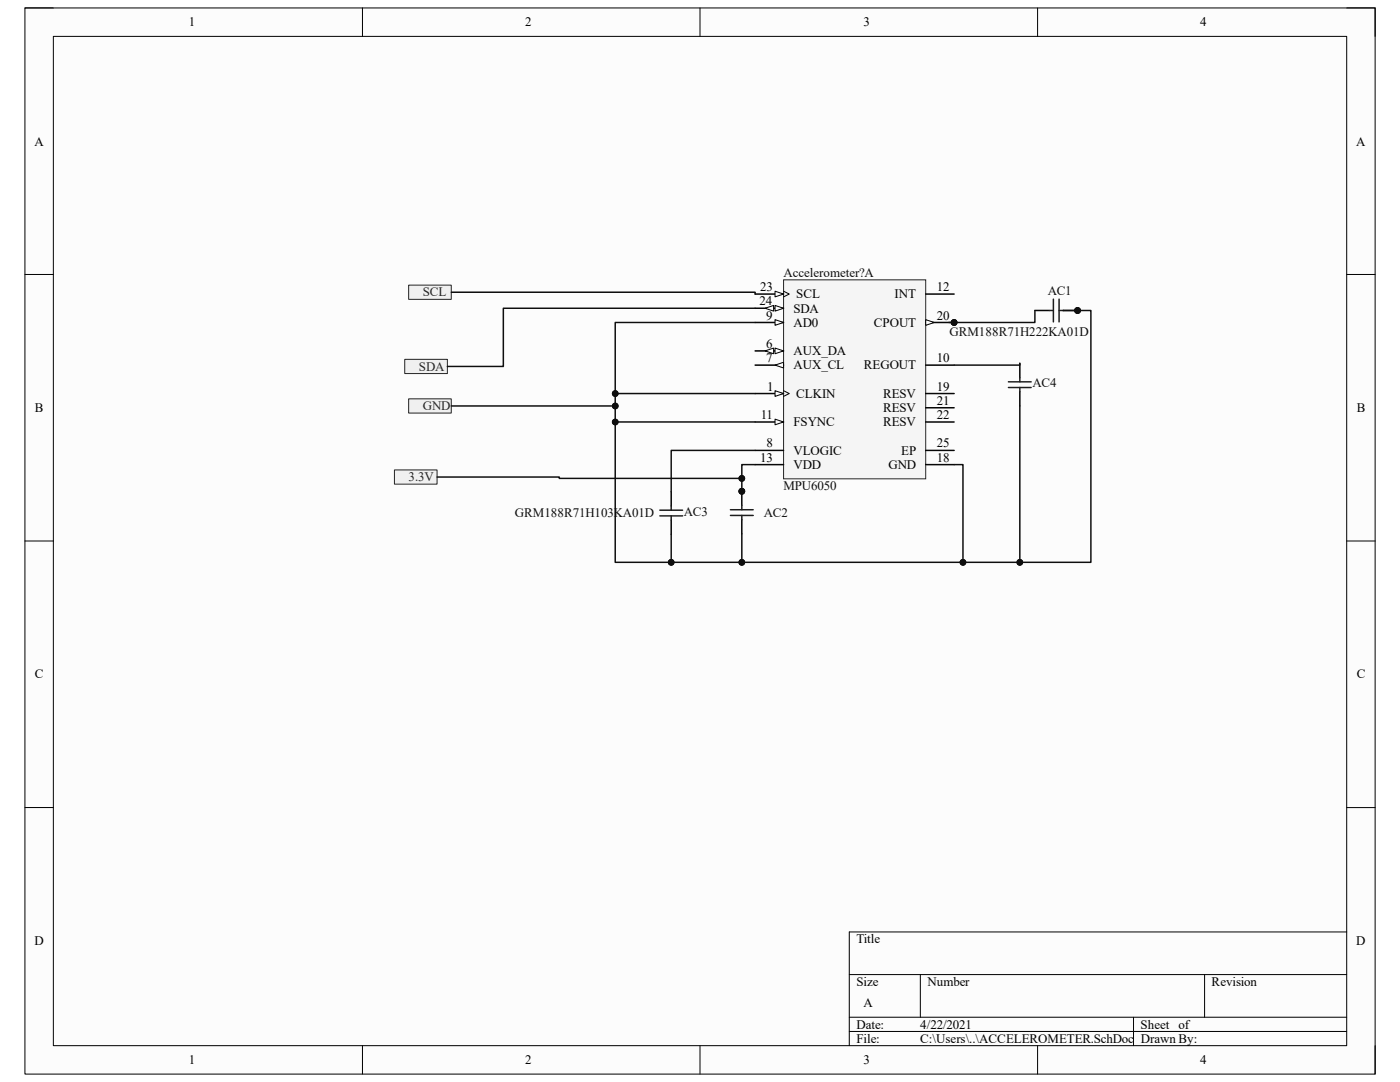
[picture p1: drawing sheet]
<svg xmlns="http://www.w3.org/2000/svg" width="279mm" height="216mm" viewBox="0 0 279 216" stroke-linecap="round" stroke-linejoin="round" font-family="sans-serif">
<path d="M5 1.6h269.4v212.7h-269.4z" fill-rule="evenodd" fill="#fcfcfc"/>
<path d="M5 1.6h269.4v212.7h-269.4z" fill="none" stroke="#000" stroke-width=".2"/>
<path d="M10.6 7.3h258.2v201.4h-258.2z" fill-rule="evenodd" fill="#fcfcfc"/>
<g fill="none" stroke="#000" stroke-width=".2">
<path d="M5 1.6h5.6M10.6 7.3h258.2v201.4h-258.2zM72.3 1.6v5.7M139.7 1.6v5.7M207.1 1.6v5.7M268.8 1.6h5.6v5.7M5 54.8h5.6M268.8 54.8h5.6M5 107.9h5.6M268.8 107.9h5.6M5 161.1h5.6M268.8 161.1h5.6"/>
<path d="M169.5 194.5h99.3M183.7 194.5v8.5M240.4 194.5v8.5M268.8 186h-99.3v22.7M72.3 208.7v5.6M139.7 208.7v5.6M169.5 203h99.3M169.5 205.8h99.3M207.1 208.7v5.6M226.2 203v5.7M274.4 208.7v5.6"/>
</g>
<circle cx="215" cy="62" r=".57" fill="#0e0e0e"/>
<circle cx="215" cy="62" r=".57" fill="none" stroke="#0e0e0e" stroke-width=".2"/>
<path d="M206.5 62h2.9M212.2 62h2.9" fill="none" stroke="#000" stroke-width=".3"/>
<circle cx="215" cy="62" r=".57" fill="#0e0e0e"/>
<circle cx="215" cy="62" r=".57" fill="none" stroke="#0e0e0e" stroke-width=".2"/>
<path d="M210.2 59.7v4.5M211.4 59.7v4.5M209.4 62h.8M211.4 62h.8" fill="none" stroke="#1c1c1c" stroke-width=".3"/>
<circle cx="190.4" cy="64.4" r=".57" fill="#0e0e0e"/>
<circle cx="190.4" cy="64.4" r=".57" fill="none" stroke="#0e0e0e" stroke-width=".2"/>
<path d="M156.4 55.8h28.3v39.7h-28.3z" fill-rule="evenodd" fill="#f5f5f5"/>
<path d="M156.4 55.8h28.3v39.7h-28.3z" fill="none" stroke="#262626" stroke-width=".2"/>
<path d="M150.7 78.5h5.7" fill="none" stroke="#000" stroke-width=".3"/>
<path d="M154.7 78l1.7 .5-1.7 .6z" fill="#fbfbfb"/>
<path d="M154.7 78l1.7 .5-1.7 .6zM156.4 78l1.1 .5-1.1 .6" fill="none" stroke="#000" stroke-width=".2"/>
<path d="M184.7 72.9h5.7M150.7 84.2h5.7" fill="none" stroke="#000" stroke-width=".3"/>
<path d="M154.7 83.6l1.7 .6-1.7 .6z" fill="#fbfbfb"/>
<path d="M154.7 83.6l1.7 .6-1.7 .6z" fill="none" stroke="#000" stroke-width=".2"/>
<path d="M184.7 58.7h5.7M184.7 78.5h5.7M184.7 64.3h5.7M150.7 92.7h5.7M184.7 92.7h5.7" fill="none" stroke="#000" stroke-width=".3"/>
<path d="M184.7 63.8l1.7 .5-1.7 .6z" fill="#fbfbfb"/>
<path d="M184.7 63.8l1.7 .5-1.7 .6z" fill="none" stroke="#000" stroke-width=".2"/>
<circle cx="190.4" cy="64.4" r=".57" fill="#0e0e0e"/>
<circle cx="190.4" cy="64.4" r=".57" fill="none" stroke="#0e0e0e" stroke-width=".2"/>
<path d="M150.7 58.7h5.7M184.7 81.4h5.7M184.7 84.2h5.7" fill="none" stroke="#000" stroke-width=".3"/>
<path d="M154.7 58.1l1.7 .6-1.7 .5z" fill="#fbfbfb"/>
<path d="M154.7 58.1l1.7 .6-1.7 .5zM156.4 58.1l1.1 .6-1.1 .5" fill="none" stroke="#000" stroke-width=".2"/>
<path d="M150.7 61.5h5.7" fill="none" stroke="#000" stroke-width=".3"/>
<path d="M154.7 60.9l1.7 .6-1.7 .6z" fill="#fbfbfb"/>
<path d="M154.7 60.9l1.7 .6-1.7 .6z" fill="none" stroke="#000" stroke-width=".2"/>
<path d="M152.7 61.5l1.7-.6v1.2z" fill="#fbfbfb"/>
<path d="M152.7 61.5l1.7-.6v1.2z" fill="none" stroke="#000" stroke-width=".2"/>
<path d="M150.7 70h5.7M184.7 89.9h5.7" fill="none" stroke="#000" stroke-width=".3"/>
<path d="M154.7 69.5l1.7 .5-1.7 .6z" fill="#fbfbfb"/>
<path d="M154.7 69.5l1.7 .5-1.7 .6z" fill="none" stroke="#000" stroke-width=".2"/>
<path d="M152.7 70l1.7-.5v1.1z" fill="#fbfbfb"/>
<path d="M152.7 70l1.7-.5v1.1z" fill="none" stroke="#000" stroke-width=".2"/>
<path d="M150.7 72.9h5.7" fill="none" stroke="#000" stroke-width=".3"/>
<path d="M154.7 72.9l1.7-.6v1.1z" fill="#fbfbfb"/>
<path d="M154.7 72.9l1.7-.6v1.1z" fill="none" stroke="#000" stroke-width=".2"/>
<path d="M150.7 64.3h5.7M150.7 89.9h5.7" fill="none" stroke="#000" stroke-width=".3"/>
<path d="M154.7 63.8l1.7 .5-1.7 .6z" fill="#fbfbfb"/>
<path d="M154.7 63.8l1.7 .5-1.7 .6z" fill="none" stroke="#000" stroke-width=".2"/>
<path d="M134 98.1v2.8M134 103.8v2.8" fill="none" stroke="#000" stroke-width=".3"/>
<path d="M131.7 101.8h4.5M131.7 102.9h4.5M134 100.9v.9M134 102.9v.9" fill="none" stroke="#1c1c1c" stroke-width=".3"/>
<path d="M78.7 93.8h8.5v2.8h-8.5z" fill-rule="evenodd" fill="#f0f0f0"/>
<path d="M78.7 93.8h8.5v2.8h-8.5z" fill="none" stroke="#262626" stroke-width=".2"/>
<path d="M81.6 79.6h8.5v2.8h-8.5z" fill-rule="evenodd" fill="#f0f0f0"/>
<path d="M81.6 79.6h8.5v2.8h-8.5z" fill="none" stroke="#262626" stroke-width=".2"/>
<path d="M80.8 71.7h8.5v2.8h-8.5z" fill-rule="evenodd" fill="#f0f0f0"/>
<path d="M80.8 71.7h8.5v2.8h-8.5z" fill="none" stroke="#262626" stroke-width=".2"/>
<path d="M81.6 56.9h8.5v2.8h-8.5z" fill-rule="evenodd" fill="#f0f0f0"/>
<path d="M81.6 56.9h8.5v2.8h-8.5z" fill="none" stroke="#262626" stroke-width=".2"/>
<circle cx="148" cy="98" r=".57" fill="#0e0e0e"/>
<circle cx="148" cy="98" r=".57" fill="none" stroke="#0e0e0e" stroke-width=".2"/>
<path d="M148 98v2.9M148 103.7v2.8" fill="none" stroke="#000" stroke-width=".3"/>
<circle cx="148" cy="98" r=".57" fill="#0e0e0e"/>
<circle cx="148" cy="98" r=".57" fill="none" stroke="#0e0e0e" stroke-width=".2"/>
<path d="M201.3 76.2h4.5M201.3 77.3h4.5M203.5 75.3v.9M203.5 77.3v.9M145.8 101.7h4.5M145.8 102.8h4.5M148 100.9v.8M148 102.8v.9" fill="none" stroke="#1c1c1c" stroke-width=".3"/>
<path d="M203.5 72.5v2.8M203.5 78.2v2.8" fill="none" stroke="#000" stroke-width=".3"/>
<path d="M150.7 84.2h-27.9v28h11.2v-5.6" fill="none" stroke="#0e0e0e" stroke-width=".3"/>
<circle cx="122.8" cy="84.2" r=".57" fill="#0e0e0e"/>
<circle cx="122.8" cy="84.2" r=".57" fill="none" stroke="#0e0e0e" stroke-width=".2"/>
<circle cx="133.9" cy="112.2" r=".57" fill="#0e0e0e"/>
<circle cx="133.9" cy="112.2" r=".57" fill="none" stroke="#0e0e0e" stroke-width=".2"/>
<path d="M148 95.5v2.6M150.7 89.9h-16.7v8.2" fill="none" stroke="#0e0e0e" stroke-width=".3"/>
<circle cx="148" cy="98" r=".57" fill="#0e0e0e"/>
<circle cx="148" cy="98" r=".57" fill="none" stroke="#0e0e0e" stroke-width=".2"/>
<circle cx="148" cy="95.5" r=".57" fill="#0e0e0e"/>
<circle cx="148" cy="95.5" r=".57" fill="none" stroke="#0e0e0e" stroke-width=".2"/>
<path d="M150.7 92.7h-2.7v2.8h-36.4v-.3h-24.4" fill="none" stroke="#0e0e0e" stroke-width=".3"/>
<circle cx="148" cy="95.5" r=".57" fill="#0e0e0e"/>
<circle cx="148" cy="95.5" r=".57" fill="none" stroke="#0e0e0e" stroke-width=".2"/>
<path d="M150.7 61.5h-50.2v11.6h-11.2M212.1 62h5.6v50.2h-69.6" fill="none" stroke="#0e0e0e" stroke-width=".3"/>
<circle cx="215" cy="62" r=".57" fill="#0e0e0e"/>
<circle cx="215" cy="62" r=".57" fill="none" stroke="#0e0e0e" stroke-width=".2"/>
<circle cx="203.5" cy="112.2" r=".57" fill="#0e0e0e"/>
<circle cx="203.5" cy="112.2" r=".57" fill="none" stroke="#0e0e0e" stroke-width=".2"/>
<circle cx="192.2" cy="112.2" r=".57" fill="#0e0e0e"/>
<circle cx="192.2" cy="112.2" r=".57" fill="none" stroke="#0e0e0e" stroke-width=".2"/>
<circle cx="148" cy="112.2" r=".57" fill="#0e0e0e"/>
<circle cx="148" cy="112.2" r=".57" fill="none" stroke="#0e0e0e" stroke-width=".2"/>
<path d="M150.7 64.3h-27.9v14.2h27.9" fill="none" stroke="#0e0e0e" stroke-width=".3"/>
<circle cx="122.8" cy="78.5" r=".57" fill="#0e0e0e"/>
<circle cx="122.8" cy="78.5" r=".57" fill="none" stroke="#0e0e0e" stroke-width=".2"/>
<path d="M90.1 58.3h60.6v.4M90.1 81h32.7" fill="none" stroke="#0e0e0e" stroke-width=".3"/>
<circle cx="122.8" cy="81" r=".57" fill="#0e0e0e"/>
<circle cx="122.8" cy="81" r=".57" fill="none" stroke="#0e0e0e" stroke-width=".2"/>
<path d="M203.5 81v31.2" fill="none" stroke="#0e0e0e" stroke-width=".3"/>
<circle cx="203.5" cy="112.2" r=".57" fill="#0e0e0e"/>
<circle cx="203.5" cy="112.2" r=".57" fill="none" stroke="#0e0e0e" stroke-width=".2"/>
<path d="M190.4 92.7h1.8v19.5" fill="none" stroke="#0e0e0e" stroke-width=".3"/>
<circle cx="192.2" cy="112.2" r=".57" fill="#0e0e0e"/>
<circle cx="192.2" cy="112.2" r=".57" fill="none" stroke="#0e0e0e" stroke-width=".2"/>
<path d="M122.8 78.5v5.7" fill="none" stroke="#0e0e0e" stroke-width=".3"/>
<circle cx="122.8" cy="84.2" r=".57" fill="#0e0e0e"/>
<circle cx="122.8" cy="84.2" r=".57" fill="none" stroke="#0e0e0e" stroke-width=".2"/>
<circle cx="122.8" cy="81" r=".57" fill="#0e0e0e"/>
<circle cx="122.8" cy="81" r=".57" fill="none" stroke="#0e0e0e" stroke-width=".2"/>
<circle cx="122.8" cy="78.5" r=".57" fill="#0e0e0e"/>
<circle cx="122.8" cy="78.5" r=".57" fill="none" stroke="#0e0e0e" stroke-width=".2"/>
<path d="M148 106.5v5.7h-14" fill="none" stroke="#0e0e0e" stroke-width=".3"/>
<circle cx="148" cy="112.2" r=".57" fill="#0e0e0e"/>
<circle cx="148" cy="112.2" r=".57" fill="none" stroke="#0e0e0e" stroke-width=".2"/>
<circle cx="133.9" cy="112.2" r=".57" fill="#0e0e0e"/>
<circle cx="133.9" cy="112.2" r=".57" fill="none" stroke="#0e0e0e" stroke-width=".2"/>
<path d="M203.5 72.5v.4h-13.1M206.5 62v2.3h-17.2" fill="none" stroke="#0e0e0e" stroke-width=".3"/>
<circle cx="190.4" cy="64.4" r=".57" fill="#0e0e0e"/>
<circle cx="190.4" cy="64.4" r=".57" fill="none" stroke="#0e0e0e" stroke-width=".2"/>
<g font-size="2.6">
<text x="37.7" y="5.2">1</text>
<text x="104.8" y="5.2">2</text>
<text x="172.3" y="5.2">3</text>
<text x="239.5" y="5.2">4</text>
<text x="6.9" y="29">A</text>
<text x="270.7" y="29">A</text>
<text x="151.7" y="58.1">23</text>
<text x="158.9" y="59.5">SCL</text>
<text x="178.5" y="59.5">INT</text>
<text x="187" y="58.1">12</text>
<text x="151.6" y="60.9">24</text>
<text x="152.9" y="63.8">9</text>
<text x="158.3" y="62.4">SDA</text>
<text x="158.3" y="65.2">AD0</text>
<text x="174.4" y="65.2">CPOUT</text>
<text x="187" y="63.8">20</text>
<text x="152.9" y="69.4">6</text>
<text x="158.3" y="70.9">AUX_DA</text>
<text x="152.9" y="72.3">7</text>
<text x="153.1" y="77.9">1</text>
<text x="158.3" y="73.7">AUX_CL</text>
<text x="172.4" y="73.7">REGOUT</text>
<text x="187" y="72.3">10</text>
<text x="187" y="77.9">19</text>
<text x="7" y="82.2">B</text>
<text x="151.8" y="83.6">11</text>
<text x="158.9" y="79.4">CLKIN</text>
<text x="176.2" y="79.4">RESV</text>
<text x="176.2" y="82.2">RESV</text>
<text x="187" y="80.8">21</text>
<text x="187" y="83.6">22</text>
<text x="270.8" y="82.2">B</text>
<text x="153" y="89.3">8</text>
<text x="158.3" y="85">FSYNC</text>
<text x="176.2" y="85">RESV</text>
<text x="187" y="89.3">25</text>
<text x="151.7" y="92.1">13</text>
<text x="158.3" y="93.6">VDD</text>
<text x="158.3" y="90.7">VLOGIC</text>
<text x="177.3" y="93.6">GND</text>
<text x="179.8" y="90.7">EP</text>
<text x="187" y="92.1">18</text>
<text x="7" y="135.4">C</text>
<text x="270.8" y="135.4">C</text>
<text x="6.9" y="188.6">D</text>
<text x="170.9" y="188.2">Title</text>
<text x="270.7" y="188.6">D</text>
<text x="170.9" y="196.7">Size</text>
<text x="185.1" y="196.7">Number</text>
<text x="241.8" y="196.7">Revision</text>
<text x="172.3" y="201">A</text>
<text x="170.9" y="205.2">Date:</text>
<text x="170.9" y="208.1">File:</text>
<text x="183.6" y="205.2">4/22/2021</text>
<text x="183.7" y="208.1">C:\Users\..\ACCELEROMETER.SchDoc Drawn By:</text>
<text x="227.6" y="205.2">Sheet of</text>
<text x="37.7" y="212.3">1</text>
<text x="104.8" y="212.3">2</text>
<text x="172.3" y="212.3">3</text>
<text x="239.5" y="212.3">4</text>
</g>
<g font-size="2.6" fill="#262626">
<text x="84.4" y="59.1">SCL</text>
<text x="83.6" y="74">SDA</text>
<text x="84.4" y="81.8">GND</text>
<text x="81.5" y="96.1">3.3V</text>
</g>
<g font-size="2.6" fill="#0e0e0e">
<text x="156.3" y="55.2">Accelerometer?A</text>
<text x="209.1" y="58.8">AC1</text>
<text x="189.5" y="67.1">GRM188R71H222KA01D</text>
<text x="206" y="77.3">AC4</text>
<text x="156.3" y="97.8">MPU6050</text>
<text x="102.7" y="103.2">GRM188R71H103KA01D</text>
<text x="136.5" y="102.9">AC3</text>
<text x="152.4" y="103.1">AC2</text>
</g>
</svg>
